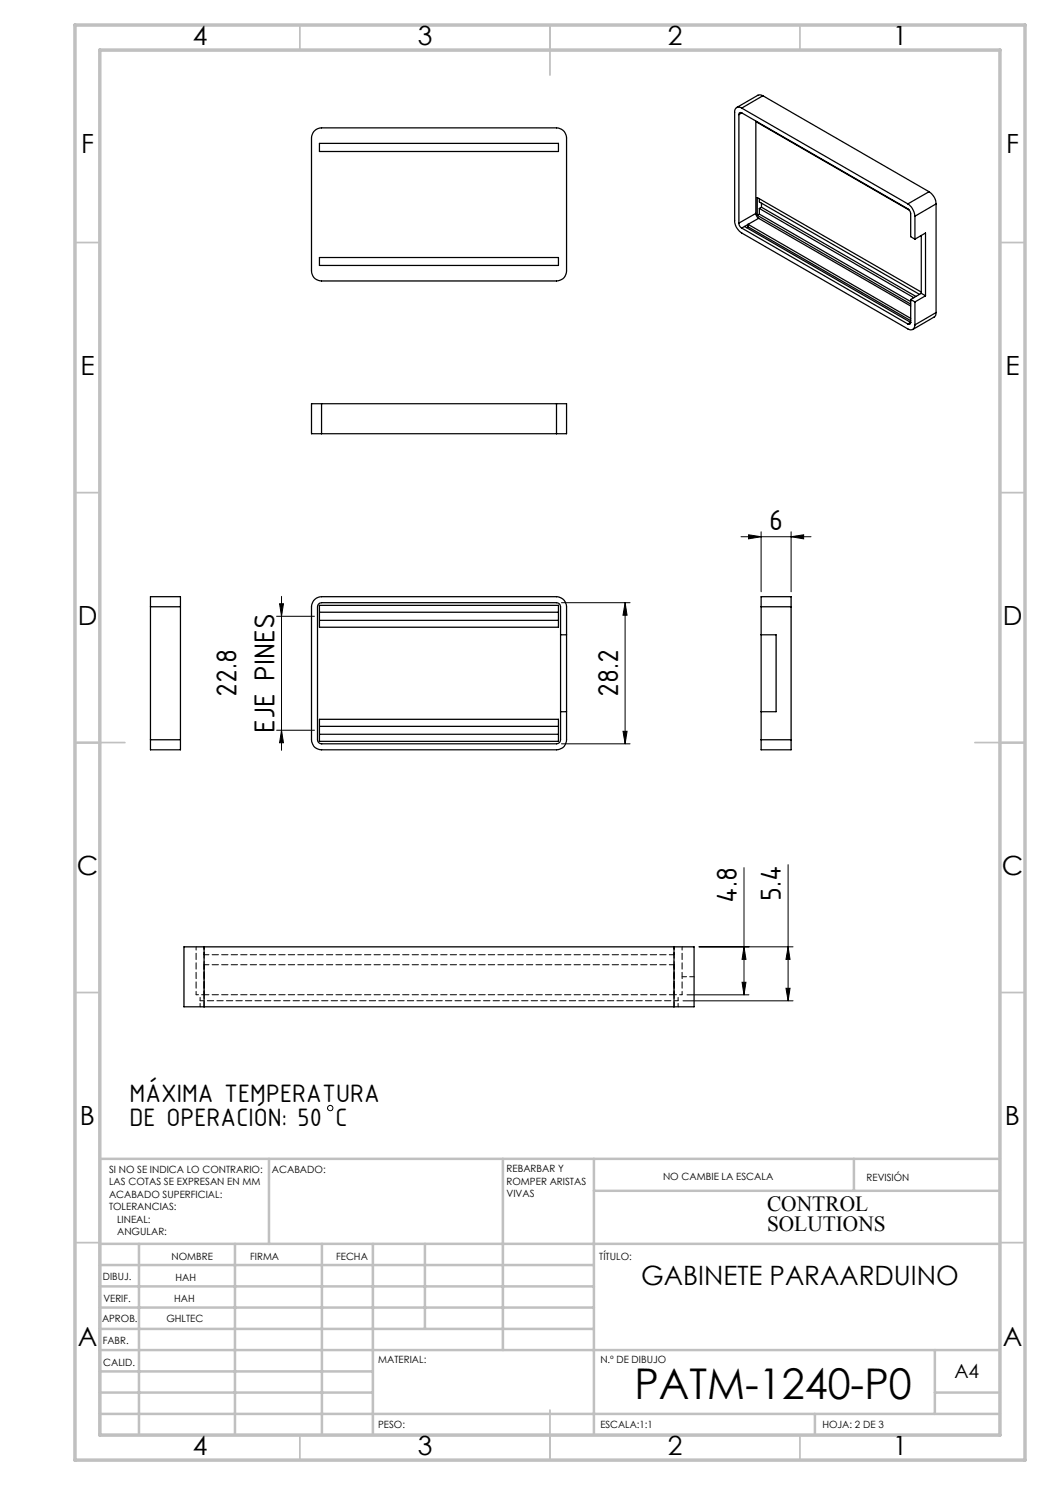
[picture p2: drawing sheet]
<svg xmlns="http://www.w3.org/2000/svg" width="210mm" height="297mm" viewBox="0 0 210 297" stroke-linecap="round" stroke-linejoin="round" font-family="sans-serif">
<g fill="none" stroke="#c0c0c0" stroke-width=".35">
<path d="M60 5v5M110 5v10M160 5v5M15 48.5h5M200 48.5h5M15 98.5h5M200 98.5h5M15 148.5h10M195 148.5h10M15 198.5h5M200 198.5h5M15 248.5h5"/>
<path d="M200 248.5h5M60 287v5M110 282v10M160 287v5"/>
</g>
<g fill="none" stroke="#c0c0c0" stroke-width=".5">
<path d="M53.8 231.8v17M100.6 231.8v38.2M118.8 231.8v55.2M118.8 238.2h81.2M170.8 231.8v6.4M200 231.8h-180v55.2M20 248.8h180M20 257.3h98.8M20 253h98.8M27.8 248.8v38.2M47 248.8v38.2M64.4 248.8v38.2"/>
<path d="M74.6 248.8v38.2M85 248.8v17M20 265.8h98.8M20 261.5h98.8M20 278.5h54.6M20 274.3h54.6M20 270h180M187 278.5h13M187 270v12.8M20 282.8h180M163 282.8v4.2"/>
</g>
<path d="M15 5h190v287h-190zM20 10h180v277h-180z" fill="none" stroke="#c0c0c0" stroke-width=".7"/>
<g fill="none" stroke="#000" stroke-width=".2">
<path d="M56.3 119.3v30.8M148.2 107.3h14M149.7 107l2.5 .3-2.5 .5zM152.2 106.4v12M158.2 107.3l2.5-.3v.8zM158.2 106.4v12M55.3 123.3h7.6M55.9 120.8h.8l-.4 2.5zM112.3 120.5h13.7M125 120.5v28.3M125 120.5l.4 2.5h-.8zM55.3 146h7.6"/>
<path d="M56.3 146l.4 2.6h-.8zM112.3 148.8h13.7M124.6 146.3h.8l-.4 2.5zM148.8 173.5v25.5M157.6 172.9v27.3M137.4 199h12.4M139.8 189.4h18.8M148.4 196.5h.8l-.4 2.5zM148.8 189.4l.4 2.5h-.8zM157.2 197.7h.8l-.4 2.5zM157.6 189.4l.4 2.5h-.8zM136.6 200.2h22"/>
<circle cx="66" cy="221.6" r=".54"/>
</g>
<g fill="#000">
<path d="M158.2 107.3l2.5-.3v.8zM149.7 107l2.5 .3-2.5 .5z"/>
<path d="M55.9 120.8h.8l-.4 2.5zM56.3 146l.4 2.6h-.8z"/>
<path d="M124.6 146.3h.8l-.4 2.5zM125 120.5l.4 2.5h-.8z"/>
<path d="M148.4 196.5h.8l-.4 2.5zM148.8 189.4l.4 2.5h-.8zM157.2 197.7h.8l-.4 2.5zM157.6 189.4l.4 2.5h-.8z"/>
</g>
<g fill="none" stroke="#000" stroke-width=".25">
<path d="M152.6 19.2l-.9-.2-4.4 2.5M152.6 19.2l-4.3 2.4M152.6 19.2l33.2 19.1M63 26.1l.6-.4 .7-.1h47a2.03 2.03 0 0 1 2 2v26.6a1.97 1.97 0 0 1-2 2h-47a1.97 1.97 0 0 1-2-2v-26.6l.3-1zM63.9 28.7h47.8v1.6h-47.8zM147.8 22.9v21.7M148.3 21.6a.86 .86 0 0 0-1-.1 .86 .86 0 0 0-.4 .9v21.7a3 3 0 0 0 1.4 2.5l33.3 19.2a.87 .87 0 0 0 1 .1 .87 .87 0 0 0 .4-.9M148.3 22.6l33.4 19.2 .4 1v4.5l.9 .5M148.3 22.6a.34 .34 0 0 0-.4-.1 .34 .34 0 0 0-.1 .4M148.3 21.6l33.3 19.2M148.3 22.6l-.5 .3M151.2 24.2v18.5"/>
<path d="M151.4 24.4v.1M151.4 24.5l30.4 17.5M151.5 24.4l-.1 .1M151.9 39.7v.7l32 18.5M185.8 38.3a3.1 3.1 0 0 1 1.4 2.5M185.8 38.3l-4.2 2.5M63.9 51.5h47.8v1.6h-47.8zM147.8 44.6a1.11 1.11 0 0 0 .5 1M148.3 45.6l33.3 19.2M148.9 45.3l-.6 .3M148.9 45.3l33.2 19.2M149.6 45.4l32.5 18.7"/>
<path d="M149.6 45.4l-.3 .1M149.6 44.9l32.5 18.8M149.6 44.9v.5M149.6 44.9l-.7 .4M151.2 42.7l.1 .5 .4 .5M151.2 42.7l-3.4 1.9M151.4 43.1l30.7 17.7M151.4 43.1v-3.6l32.9 18.9M151.7 43.7l30.4 17.5M151.7 43.7l-2.1 1.2M151.9 41.7v1.1M151.9 41.7l30.9 17.8"/>
<path d="M151.9 42.8l30.2 17.5M151.9 42.8l-.5 .3M152.3 41.4l-.4 .3M152.3 41.4l30.9 17.9M152.3 40.6v.8M181.6 40.8a3.4 3.4 0 0 1 1.4 2.4M182.1 59.9v4.6M182.1 59.9l.9 .5M183 43.2v4.6M183 47.8l2.1-1.2v12.6M184.3 58.7l.8 .5M184.3 47.1v11.6"/>
<path d="M184.3 58.7l-2.2 1.2M185.1 59.2l-2.1 1.2M187.2 40.8l-4.2 2.4M187.2 40.8v21.7M182.1 64.5a.35 .35 0 0 1-.1 .3 .35 .35 0 0 1-.4 0M182.1 64.5l-.5 .3M183 60.4v4.6M187.2 62.5l-.1 .5-.2 .4-4.3 2.5M187.2 62.5l-4.2 2.5M64.3 80.7h-2v6h2M64.3 80.7v6M64.3 80.7h47"/>
<path d="M64.3 86.7h47M111.3 80.7h2v6h-2M111.3 80.7v6M30.1 121.4v-2.1h6v2.1M30.1 121.4h6M30.1 121.4v26.6M36.1 121.4v26.6M62.8 120.1l.5-.5 1-.3h47a2.03 2.03 0 0 1 2 2.1v26.6a1.97 1.97 0 0 1-2 2h-47a1.97 1.97 0 0 1-2-2v-26.6zM63.9 120.7l.4-.2h47a.85 .85 0 0 1 .8 .9v26.6a.85 .85 0 0 1-.8 .8h-47a.85 .85 0 0 1-.8-.8v-26.6zM63.9 121.1h47.8v4.3h-47.8zM63.9 122.4h47.8M63.9 124.1h47.8"/>
<path d="M112.1 127h1.2M152.2 121.4v-2.1h6v2.1M152.2 127h3v15.3h-3M152.2 121.4h6M152.2 121.4v26.6M158.2 121.4v26.6M30.1 148v2h6v-2M30.1 148h6M63.9 143.9h47.8v4.4h-47.8zM63.9 146.9h47.8M63.9 145.3h47.8M112.1 142.3h1.2"/>
<path d="M152.2 148v2h6v-2M152.2 148h6M40.8 189.4h-4v12h4M40.8 189.4v12M40.8 189.4h94M134.8 189.4h4v12h-4M134.8 189.4v12M40.8 201.4h94"/>
</g>
<path d="M39.2 198.9v-9.6M40.8 190.9v2M134.8 192.9v-2M136.4 198.9v-9.6M40 200.1v-1.2M40 201.3v-1.2M135.6 200.1v-1.2M135.6 201.3v-1.2" fill="none" stroke="#000" stroke-width=".2" stroke-dasharray="1.3 .6" stroke-dashoffset=".6"/>
<path d="M40.8 192.9h94M40.8 198.9h94M134.8 190.9h-94" fill="none" stroke="#000" stroke-width=".2" stroke-dasharray="1.3 .6" stroke-dashoffset=".3"/>
<path d="M39.2 198.9h1.6M40.8 190.9v-1.6M134.8 190.9v-1.6M134.8 198.9h1.6" fill="none" stroke="#000" stroke-width=".2" stroke-dasharray="1.3 .6" stroke-dashoffset=".8"/>
<path d="M40.8 198.9v-6M134.8 198.9v-6M135.6 200.1h-95.6" fill="none" stroke="#000" stroke-width=".2" stroke-dasharray="1.3 .6" stroke-dashoffset=".5"/>
<path d="M136.4 195.3h2.4" fill="none" stroke="#000" stroke-width=".2" stroke-dasharray="1.3 .6" stroke-dashoffset=".4"/>
<path d="M40.8 201.3v-8.4M134.8 201.3v-8.4" fill="none" stroke="#000" stroke-width=".2" stroke-dasharray="1.3 .6" stroke-dashoffset=".2"/>
<text font-size="8.5" x="126.9" y="279.7">PATM-1240-P0</text>
<g font-size="6.2">
<text x="153.8" y="105.9">6</text>
<text x="47.3" y="139.4" transform="rotate(-90 47.3 139.4)">22.8</text>
<text x="123.6" y="139.4" transform="rotate(-90 123.6 139.4)">28.2</text>
<text x="54.9" y="146.6" transform="rotate(-90 54.9 146.6)">EJE PINES</text>
<text x="147.4" y="180.7" transform="rotate(-90 147.4 180.7)">4.8</text>
<text x="156.2" y="180.1" transform="rotate(-90 156.2 180.1)">5.4</text>
</g>
<g font-size="5.4">
<text x="25.9" y="220.4">MÁXIMA TEMPERATURA</text>
<text x="25.9" y="225.3">DE OPERACIÓN: 50 C</text>
</g>
<g font-size="5.3">
<text x="38.5" y="8.9">4</text>
<text x="83.5" y="8.9">3</text>
<text x="133.6" y="8.9">2</text>
<text x="178.6" y="8.9">1</text>
<text x="16.2" y="30.7">F</text>
<text x="201.2" y="30.7">F</text>
<text x="16.1" y="74.9">E</text>
<text x="201.1" y="74.9">E</text>
<text x="15.5" y="124.9">D</text>
<text x="200.5" y="124.9">D</text>
<text x="15.4" y="174.9">C</text>
<text x="200.4" y="174.9">C</text>
<text x="16" y="224.9">B</text>
<text x="201" y="224.9">B</text>
<text x="128.3" y="257">GABINETE PARAARDUINO</text>
<text x="15.5" y="269.2">A</text>
<text x="200.5" y="269.2">A</text>
<text x="38.5" y="290.9">4</text>
<text x="83.5" y="290.9">3</text>
<text x="133.6" y="290.9">2</text>
<text x="178.6" y="290.9">1</text>
</g>
<g font-size="4.3">
<text x="153.4" y="242.3">CONTROL</text>
<text x="153.4" y="246.3">SOLUTIONS</text>
</g>
<text font-size="3.9" x="190.9" y="275.5">A4</text>
<g font-size="2">
<text x="21.8" y="234.6">SI NO SE INDICA LO CONTRARIO:</text>
<text x="21.8" y="237.1">LAS COTAS SE EXPRESAN EN MM</text>
<text x="21.8" y="239.6">ACABADO SUPERFICIAL:</text>
<text x="54.4" y="234.6">ACABADO:</text>
<text x="101.3" y="234.5">REBARBAR Y</text>
<text x="101.3" y="237">ROMPER ARISTAS</text>
<text x="101.3" y="239.5">VIVAS</text>
<text x="132.6" y="236">NO CAMBIE LA ESCALA</text>
<text x="173.3" y="236.2">REVISIÓN</text>
<text x="21.8" y="242.1">TOLERANCIAS:</text>
<text x="23.4" y="244.6">LINEAL:</text>
<text x="23.4" y="247.1">ANGULAR:</text>
<text x="34.3" y="252">NOMBRE</text>
<text x="50" y="251.9">FIRMA</text>
<text x="67.2" y="251.9">FECHA</text>
<text x="119.9" y="251.9">TÍTULO:</text>
<text x="20.6" y="256.1">DIBUJ.</text>
<text x="35.1" y="256.1">HAH</text>
<text x="20.7" y="260.3">VERIF.</text>
<text x="34.9" y="260.3">HAH</text>
<text x="20.4" y="264.4">APROB.</text>
<text x="20.5" y="268.8">FABR.</text>
<text x="33.3" y="264.4">GHLTEC</text>
<text x="20.7" y="273.1">CALID.</text>
<text x="75.6" y="272.5">MATERIAL:</text>
<text x="120.1" y="272.5">N.º DE DIBUJO</text>
<text x="75.6" y="285.5">PESO:</text>
<text x="120.1" y="285.6">ESCALA:1:1</text>
<text x="164.5" y="285.6">HOJA: 2 DE 3</text>
</g>
</svg>
